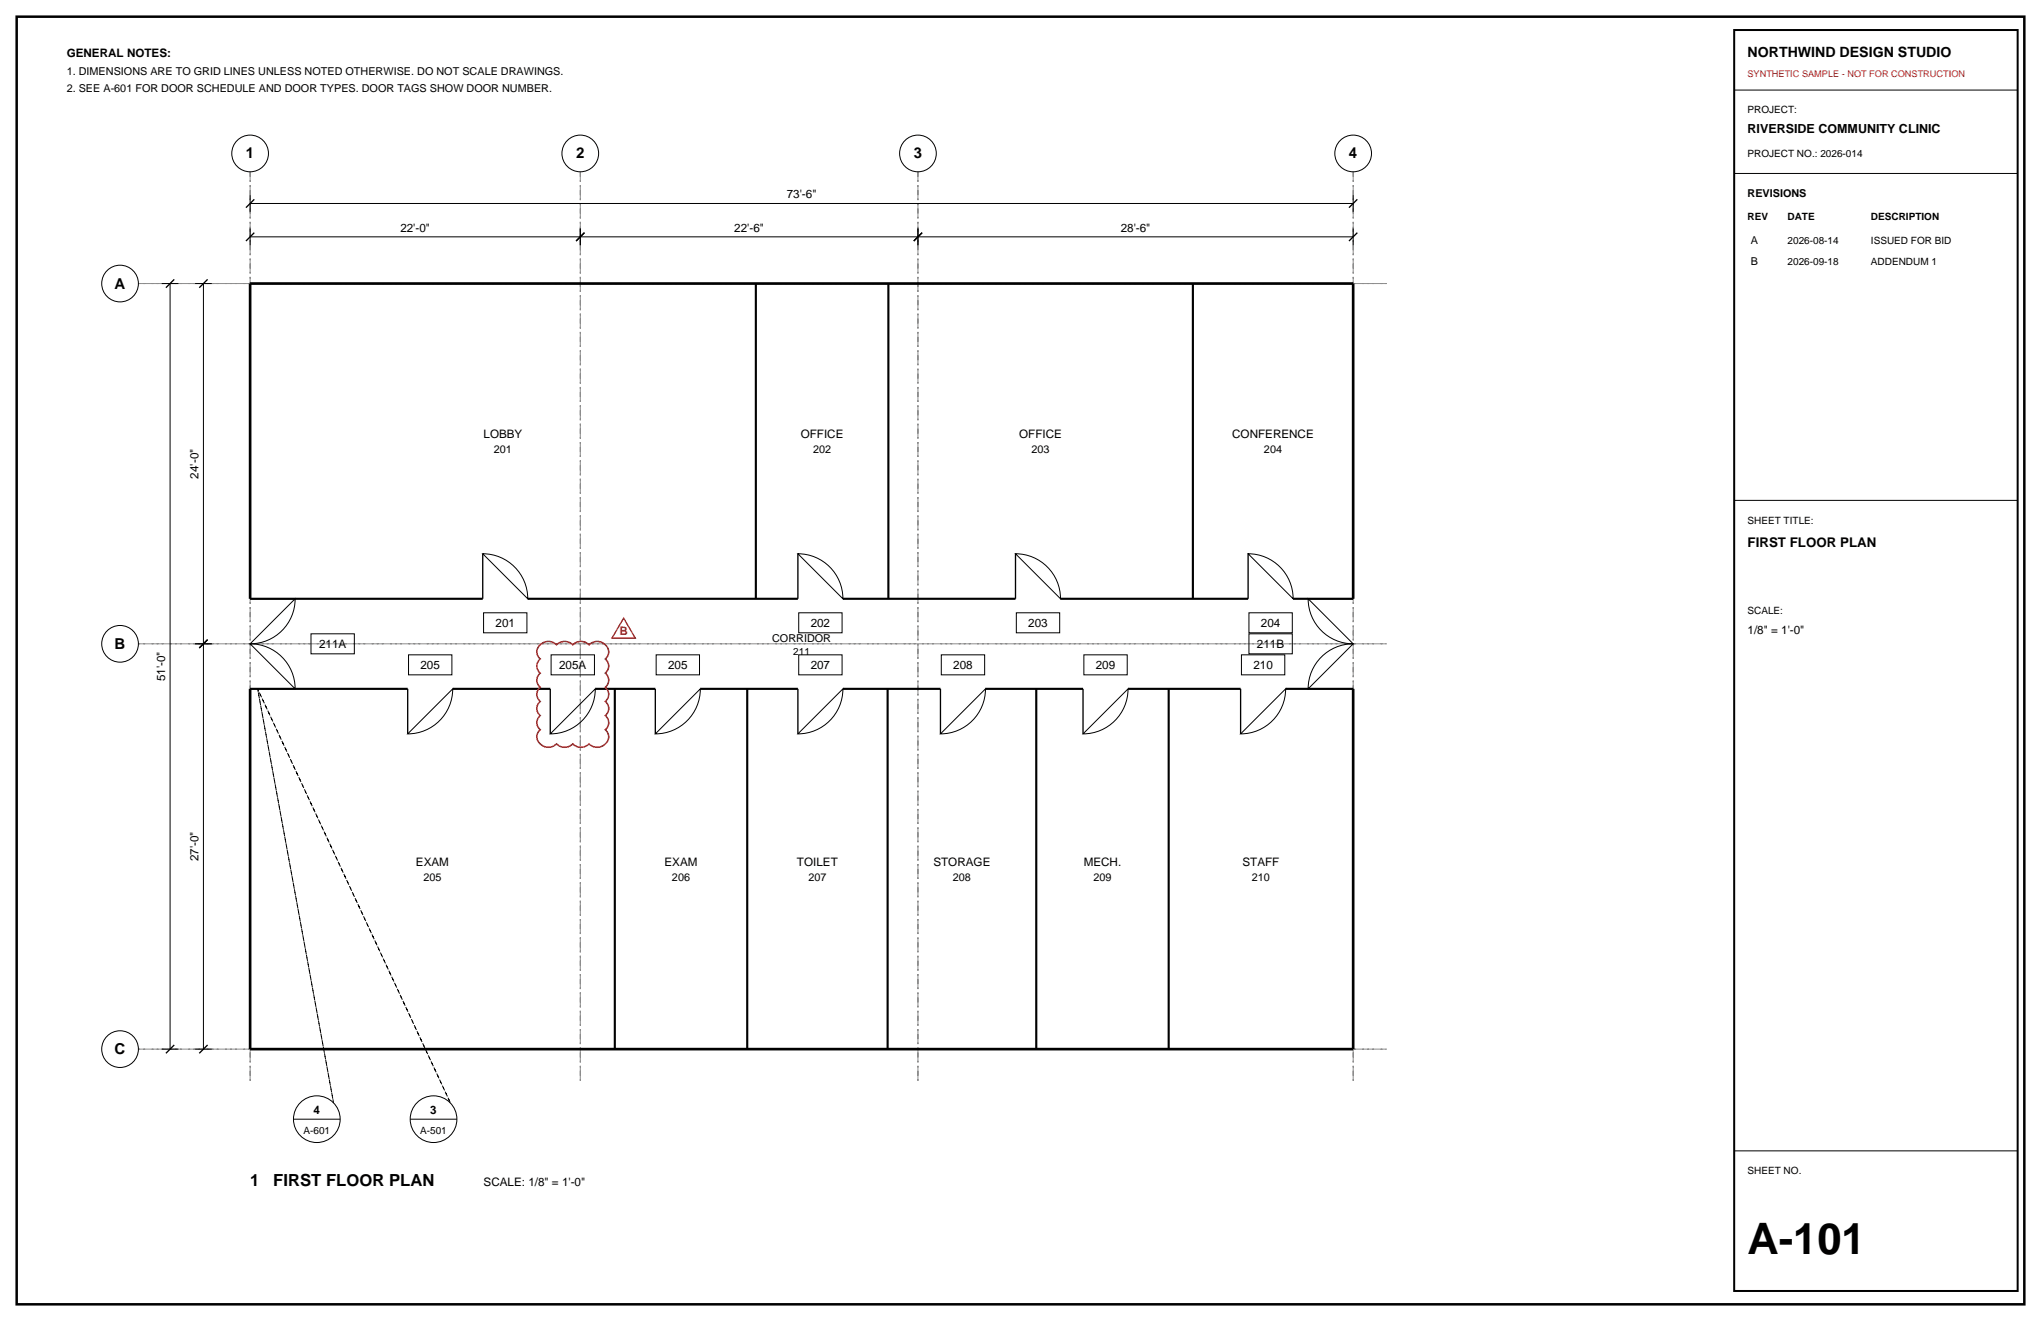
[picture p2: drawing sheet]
<svg xmlns="http://www.w3.org/2000/svg" width="432mm" height="279mm" viewBox="0 0 432 279" stroke-linecap="round" stroke-linejoin="round" font-family="sans-serif">
<path d="M3.5 3.5h424.8v272.4h-424.8z" fill="none" stroke="#000" stroke-width=".53"/>
<path d="M52.9 36.3v192.7zM122.8 36.3v192.7zM194.2 36.3v192.7zM286.3 36.3v192.7zM29.3 60h264zM29.3 136.2h264zM29.3 221.9h264z" fill="none" stroke="#8c8c8c" stroke-width=".21" stroke-dasharray="2.1 .7 .4 .7" stroke-linecap="butt"/>
<g fill="none" stroke="#000" stroke-width=".21">
<path d="M366.9 19.1h60zM366.9 36.7h60zM34.2 60h3.5zM36 60v161.9zM41.3 60h3.5zM43 60v76.2zM52.9 50.1h69.9zM52.9 48.3v3.6zM52.9 43h233.4zM52.9 41.3v3.5zM122.8 48.3v3.6zM122.8 50.1h71.4z"/>
<path d="M194.2 48.3v3.6zM194.2 50.1h92.1zM286.3 48.3v3.6zM286.3 41.3v3.5zM102.1 117.1a9.5 9.5 0 0 1 9.6 9.5zM168.8 117.1a9.5 9.5 0 0 1 9.5 9.5zM214.8 117.1a9.5 9.5 0 0 1 9.6 9.5zM264.1 117.1a9.5 9.5 0 0 1 9.5 9.5zM366.9 105.8h60zM41.3 136.2h3.5zM43 136.2v85.7zM52.9 136.2a9.5 9.5 0 0 1 9.5 9.5z"/>
<path d="M62.4 126.6a9.5 9.5 0 0 1-9.5 9.6zM65.8 134.1h9.2v4.2h-9.2zM86.4 138.5h9.2v4.2h-9.2zM102.3 129.6h9.2v4.2h-9.2zM116.6 138.5h9.2v4.2h-9.2zM138.8 138.5h9.2v4.2h-9.2zM169 129.6h9.2v4.2h-9.2zM169 138.5h9.2v4.2h-9.2zM199.1 138.5h9.2v4.2h-9.2zM215 129.6h9.2v4.2h-9.2zM229.3 138.5h9.2v4.2h-9.2zM262.6 138.5h9.2v4.2h-9.2z"/>
<path d="M264.2 129.6h9.2v4.2h-9.2zM264.2 134.1h9.2v4.2h-9.2zM276.8 126.6l9.5 9.6a9.5 9.5 0 0 1-9.5-9.6zM280 138.6a9.5 9.5 0 0 1 6.3-2.4l-9.5 9.5a9.5 9.5 0 0 1 3.2-7.1zM95.8 145.7a9.5 9.5 0 0 1-9.5 9.5zM125.9 145.7a9.5 9.5 0 0 1-9.5 9.5zM148.2 145.7a9.5 9.5 0 0 1-9.6 9.5zM178.3 145.7a9.5 9.5 0 0 1-9.5 9.5zM208.5 145.7a9.5 9.5 0 0 1-9.5 9.5zM238.7 145.7a9.5 9.5 0 0 1-9.6 9.5zM272 145.7a9.5 9.5 0 0 1-9.5 9.5zM34.2 221.9h3.5z"/>
<path d="M41.3 221.9h3.5zM62.1 236.7h9.9zM86.8 236.7h9.9zM366.9 243.4h60z"/>
<circle cx="52.9" cy="32.5" r="3.9"/>
<circle cx="122.8" cy="32.5" r="3.9"/>
<circle cx="194.2" cy="32.5" r="3.9"/>
<circle cx="286.3" cy="32.5" r="3.9"/>
<circle cx="25.4" cy="60" r="3.9"/>
<circle cx="25.4" cy="136.2" r="3.9"/>
<circle cx="25.4" cy="221.9" r="3.9"/>
<circle cx="67" cy="236.7" r="4.9"/>
<circle cx="91.7" cy="236.7" r="4.9"/>
</g>
<g fill="none" stroke="#000" stroke-width=".28">
<path d="M52 51l1.8-1.8zM52 43.9l1.8-1.7zM121.9 51l1.7-1.8zM193.3 51l1.8-1.8zM285.4 51l1.8-1.8zM285.4 43.9l1.8-1.7zM35.1 60.9l1.8-1.8zM42.2 60.9l1.7-1.8zM102.1 117.1v9.5zM168.8 117.1v9.5zM214.8 117.1v9.5zM264.1 117.1v9.5z"/>
<path d="M42.2 137.1l1.7-1.8zM52.9 126.6h9.5zM276.8 126.6h9.5zM52.9 145.7h9.5zM86.3 145.7v9.5zM116.4 145.7v9.5zM138.6 145.7v9.5zM168.8 145.7v9.5zM199 145.7v9.5zM229.1 145.7v9.5zM262.5 145.7v9.5zM276.8 145.7h9.5z"/>
<path d="M35.1 222.8l1.8-1.8zM42.2 222.8l1.7-1.8z"/>
</g>
<path d="M52.9 60h233.4zM52.9 60v66.6zM286.3 60v66.6zM52.9 145.7v76.2zM286.3 145.7v76.2zM52.9 221.9h233.4z" fill="none" stroke="#000" stroke-width=".56"/>
<g fill="none" stroke="#000" stroke-width=".45">
<path d="M159.9 60v66.6zM187.9 60v66.6zM252.4 60v66.6zM52.9 126.6h49.2zM111.7 126.6h57.1zM178.3 126.6h36.5zM224.4 126.6h39.7zM273.6 126.6h12.7zM52.9 145.7h33.4zM95.8 145.7h20.6zM125.9 145.7h12.7zM130.1 145.7v76.2z"/>
<path d="M148.2 145.7h20.6zM158.1 145.7v76.2zM178.3 145.7h20.7zM187.8 145.7v76.2zM208.5 145.7h20.6zM219.2 145.7v76.2zM238.7 145.7h23.8zM247.2 145.7v76.2zM272 145.7h14.3z"/>
</g>
<path d="M54.5 145.7l16.1 87.5zM54.5 145.7l40.7 87.5z" fill="none" stroke="#000" stroke-width=".21" stroke-dasharray=".7 .7" stroke-linecap="butt"/>
<path d="M366.9 6.4h60v266.6h-60z" fill="none" stroke="#000" stroke-width=".42"/>
<path d="M114.3 136.4a2.41 2.41 0 0 1 3.4 0 2.41 2.41 0 0 1 3.5 0 2.41 2.41 0 0 1 3.4 0 2.39 2.39 0 0 1 2.8-.5 2.39 2.39 0 0 1 1.3 2.5l-.6 1a1.91 1.91 0 0 1 0 3 1.91 1.91 0 0 1 0 3 1.91 1.91 0 0 1 0 3 1.91 1.91 0 0 1 0 3 1.91 1.91 0 0 1 0 2.9 2.23 2.23 0 0 1 .2 2.9 2.23 2.23 0 0 1-2.8 .7l-.9-.6a2.41 2.41 0 0 1-3.4 0 2.41 2.41 0 0 1-3.5 0 2.39 2.39 0 0 1-2.7 .5 2.39 2.39 0 0 1-1.3-2.5l.6-1a1.91 1.91 0 0 1 0-2.9 1.91 1.91 0 0 1 0-3 1.91 1.91 0 0 1 0-3 1.91 1.91 0 0 1 0-3 1.91 1.91 0 0 1 0-3 1.91 1.91 0 0 1 0-3z" fill="none" stroke="#d90d0d" stroke-width=".32"/>
<path d="M131.9 130.7l2.5 4.3h-4.9z" fill="none" stroke="#d90d0d" stroke-width=".28"/>
<text font-size="9.2" x="369.7" y="265.3">A-101</text>
<g font-size="3.5">
<text x="52.9" y="250.8">1</text>
<text x="57.8" y="250.8">FIRST FLOOR PLAN</text>
</g>
<g font-size="3.2">
<text x="52" y="33.5">1</text>
<text x="121.9" y="33.5">2</text>
<text x="193.3" y="33.5">3</text>
<text x="285.4" y="33.5">4</text>
<text x="24.3" y="61">A</text>
<text x="24.3" y="137.2">B</text>
<text x="24.3" y="223">C</text>
</g>
<text font-size="3" x="369.7" y="12">NORTHWIND DESIGN STUDIO</text>
<text font-size="2.8" x="369.7" y="115.7">FIRST FLOOR PLAN</text>
<text font-size="2.6" x="369.7" y="28.2">RIVERSIDE COMMUNITY CLINIC</text>
<g font-size="2.5">
<text x="14.1" y="12">GENERAL NOTES:</text>
<text x="166.5" y="42">73'-6&quot;</text>
<text x="84.7" y="49">22'-0&quot;</text>
<text x="155.3" y="49">22'-6&quot;</text>
<text x="237.1" y="49">28'-6&quot;</text>
<text x="102.3" y="92.6">LOBBY</text>
<text x="169.4" y="92.6">OFFICE</text>
<text x="215.6" y="92.6">OFFICE</text>
<text x="260.7" y="92.6">CONFERENCE</text>
<text x="42" y="101.2" transform="rotate(-90 42 101.2)">24'-0&quot;</text>
<text x="67.5" y="137.1">211A</text>
<text x="104.8" y="132.6">201</text>
<text x="171.5" y="132.6">202</text>
<text x="217.5" y="132.6">203</text>
<text x="265.9" y="137.1">211B</text>
<text x="266.8" y="132.6">204</text>
<text x="369.7" y="134.1">1/8&quot; = 1'-0&quot;</text>
<text x="89" y="141.5">205</text>
<text x="118.3" y="141.5">205A</text>
<text x="141.3" y="141.5">205</text>
<text x="171.5" y="141.5">207</text>
<text x="201.7" y="141.5">208</text>
<text x="231.8" y="141.5">209</text>
<text x="265.2" y="141.5">210</text>
<text x="34.9" y="144.1" transform="rotate(-90 34.9 144.1)">51'-0&quot;</text>
<text x="42" y="182.2" transform="rotate(-90 42 182.2)">27'-0&quot;</text>
<text x="88" y="183.1">EXAM</text>
<text x="140.6" y="183.1">EXAM</text>
<text x="168.6" y="183.1">TOILET</text>
<text x="197.5" y="183.1">STORAGE</text>
<text x="229.3" y="183.1">MECH.</text>
<text x="262.9" y="183.1">STAFF</text>
<text x="66.3" y="235.7">4</text>
<text x="91" y="235.7">3</text>
<text x="102.3" y="250.8">SCALE: 1/8&quot; = 1'-0&quot;</text>
</g>
<text font-size="2.5" fill="#d90d0d" x="131" y="134.3">B</text>
<g font-size="2.3">
<text x="14.1" y="15.9">1. DIMENSIONS ARE TO GRID LINES UNLESS NOTED OTHERWISE. DO NOT SCALE DRAWINGS.</text>
<text x="14.1" y="19.4">2. SEE A-601 FOR DOOR SCHEDULE AND DOOR TYPES. DOOR TAGS SHOW DOOR NUMBER.</text>
<text x="369.7" y="41.6">REVISIONS</text>
<text x="370.4" y="51.5">A</text>
<text x="370.4" y="56.1">B</text>
<text x="104.5" y="95.8">201</text>
<text x="172" y="95.8">202</text>
<text x="218.2" y="95.8">203</text>
<text x="267.4" y="95.8">204</text>
<text x="163.4" y="135.8">CORRIDOR</text>
<text x="89.6" y="186.3">205</text>
<text x="142.2" y="186.3">206</text>
<text x="171" y="186.3">207</text>
<text x="201.6" y="186.3">208</text>
<text x="231.3" y="186.3">209</text>
<text x="264.9" y="186.3">210</text>
</g>
<g font-size="2.1">
<text x="369.7" y="24">PROJECT:</text>
<text x="369.7" y="33.2">PROJECT NO.: 2026-014</text>
<text x="369.7" y="46.6">REV</text>
<text x="378.2" y="46.6">DATE</text>
<text x="395.8" y="46.6">DESCRIPTION</text>
<text x="378.2" y="51.5">2026-08-14</text>
<text x="395.8" y="51.5">ISSUED FOR BID</text>
<text x="378.2" y="56.1">2026-09-18</text>
<text x="395.8" y="56.1">ADDENDUM 1</text>
<text x="369.7" y="110.8">SHEET TITLE:</text>
<text x="369.7" y="129.8">SCALE:</text>
<text x="167.8" y="138.6">211</text>
<text x="64.2" y="239.9">A-601</text>
<text x="88.9" y="239.9">A-501</text>
<text x="369.7" y="248.4">SHEET NO.</text>
</g>
<text font-size="1.9" fill="#d90d0d" x="369.7" y="16.2">SYNTHETIC SAMPLE - NOT FOR CONSTRUCTION</text>
</svg>
